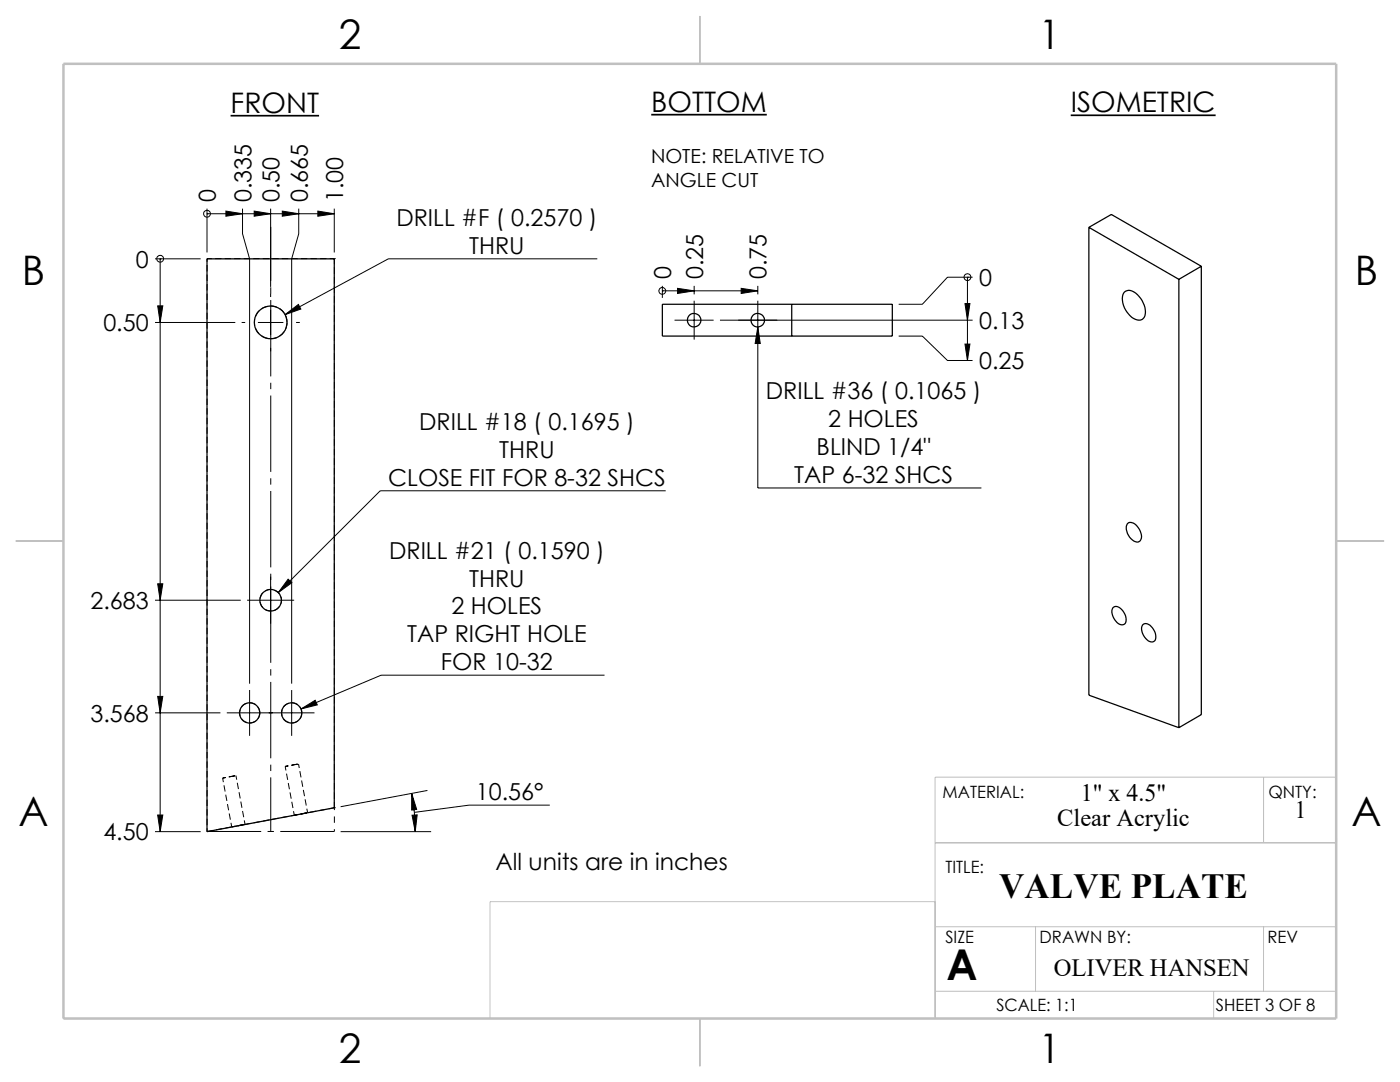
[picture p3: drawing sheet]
<svg xmlns="http://www.w3.org/2000/svg" width="279mm" height="216mm" viewBox="0 0 279 216" stroke-linecap="round" stroke-linejoin="round" font-family="sans-serif">
<g fill="none" stroke="#000" stroke-width=".25">
<path d="M41.3 51.6h25.4v109.6l-25.4 4.7zM217.3 45.4l18 10.3M217.3 45.4v93.3l18 6.5M217.3 45.4l4.5-2.6 17.9 10.3M224.4 58.3a1.86 1.86 0 0 1 2.6 .5 4.3 4.3 0 0 1 1.4 4.5 1.6 1.6 0 0 1-2.5 .1 4.4 4.4 0 0 1-1.7-4.9zM235.3 55.7v89.5M239.7 53.1l-4.4 2.6M239.7 53.1v89.5l-4.4 2.6M132.2 60.7h45.9v6.4h-45.9zM158 60.7v6.4M225 104.5a1.48 1.48 0 0 1 2.1 .7 2.12 2.12 0 0 1 .3 2.9 2.04 2.04 0 0 1-2.4-1.7l-.2-1.1zM222.1 121.3a1.28 1.28 0 0 1 2 .6 2.31 2.31 0 0 1 .4 2.6 1.43 1.43 0 0 1-2-.9l-.6-1.4z"/>
<path d="M228 124.7a1.28 1.28 0 0 1 2 .6 2.31 2.31 0 0 1 .4 2.6 1.45 1.45 0 0 1-2-.8l-.6-1.5z"/>
<circle cx="54" cy="64.3" r="3.3"/>
<circle cx="138.5" cy="63.9" r="1.36"/>
<circle cx="151.2" cy="63.9" r="1.36"/>
<circle cx="54" cy="119.8" r="2.15"/>
<circle cx="49.8" cy="142.3" r="2.03"/>
<circle cx="58.2" cy="142.3" r="2.02"/>
</g>
<path d="M41.3 51.6h.1M66.7 51.6h.1M41.3 165.9h.1M66.7 161.2h.1" fill="none" stroke="#000" stroke-width=".2" stroke-dasharray="1.3 .6"/>
<path d="M47 154.8l-2.6 .5 2.6-.5M59.5 152.4l-2.6 .5 2.6-.5M48.9 164.5l-2.6 .5 2.6-.5M61.4 162.2l-2.7 .5 2.7-.5" fill="none" stroke="#000" stroke-width=".2" stroke-dasharray="1.3 .6" stroke-dashoffset="-.2" stroke-linecap="butt"/>
<path d="M51.9 142.2a2.02 2.02 0 0 0-2.9-1.8 2.02 2.02 0 0 0-.4 3.4 2.02 2.02 0 0 0 3.2-1.2l.1-.4M60.2 142.2a2.02 2.02 0 0 0-2.9-1.8 2.02 2.02 0 0 0-.3 3.4 2.02 2.02 0 0 0 3.2-1.2v-.4" fill="none" stroke="#000" stroke-width=".2" stroke-dasharray="1.3 .6" stroke-linecap="butt"/>
<path d="M41.3 51.6v114.3M56.2 119.8a2.15 2.15 0 0 0-3.1-2 2.15 2.15 0 0 0-.4 3.7 2.15 2.15 0 0 0 3.4-1.3l.1-.4" fill="none" stroke="#000" stroke-width=".2" stroke-dasharray="1.3 .6" stroke-dashoffset=".6" stroke-linecap="butt"/>
<path d="M66.7 161.2l-25.4 4.7M66.7 161.2v-109.6" fill="none" stroke="#000" stroke-width=".2" stroke-dasharray="1.3 .6" stroke-dashoffset=".1" stroke-linecap="butt"/>
<path d="M57.3 64.3a3.3 3.3 0 0 0-4.7-2.9 3.3 3.3 0 0 0-.5 5.6 3.3 3.3 0 0 0 5.2-2.2v-.5" fill="none" stroke="#000" stroke-width=".2" stroke-dasharray="1.3 .6" stroke-dashoffset="-.1" stroke-linecap="butt"/>
<path d="M66.7 51.6h-25.4" fill="none" stroke="#000" stroke-width=".2" stroke-dasharray="1.3 .6" stroke-dashoffset=".3" stroke-linecap="butt"/>
<path d="M44.4 155.3l1.8 9.7M56.9 152.9l1.8 9.8M48.9 164.5l-1.8-9.7M61.4 162.2l-1.8-9.8" fill="none" stroke="#000" stroke-width=".2" stroke-dasharray="1.3 .6" stroke-dashoffset=".4" stroke-linecap="butt"/>
<path d="M46 23.1h17.7M130 22.9h23M213.7 23h28.9" fill="none" stroke="#000" stroke-width=".34"/>
<g fill="none" stroke="#000" stroke-width=".2">
<path d="M30.9 51.6h9.1M32 51.6h.1M32 51.6v114.3M41.3 42.7h.1M41.3 41.6v8.8M41.3 42.7h25.4M45.1 42.1l3.3 .6-3.3 .4zM48.4 41.6v5l1.4 5v84.8M50.7 42.1l3.3 .6-3.3 .4zM54 41.6v15.7M54 58.5v.8M56.3 42.1l3.3 .6-3.3 .4z"/>
<path d="M59.6 41.6v5l-1.4 5v84.8M63.4 42.1l3.3 .6-3.3 .4zM66.7 41.6v8.8M119.2 51.6h-41.7l-20.6 11.2M132.2 58h.1M132.2 57v2.4M132.2 58h19M135.2 57.5l3.3 .5-3.3 .6zM138.5 57v1.7M147.9 57.5l3.3 .5-3.3 .6zM151.2 57v1.7M193.1 55.3h.1"/>
<path d="M193.1 55.3v16.6M194.1 55.3h-5l-5 5.4h-4.7M30.9 64.3h16.1M31.5 61h1l-.5 3.3zM48.2 64.3h.7M51.5 64.3h5.1M54 61.8v5.1M54 69.4v.7M56.9 62.8l2.6-2.1 .5 1zM59.1 64.3h.7M134.6 63.9h7.8M138.5 60v7.8"/>
<path d="M143.7 63.9h50.4M151.2 65.2l.5 3.3h-1zM151.2 60v37.4h44.7M179.4 67.1h4.7l5 4.8h5M192.6 60.6h1l-.5 3.3zM192.6 68.7h1l-.5 3.2zM132.9 97.9h-57l-20.4 20.4M30.9 119.8h17.1M31.5 116.5h1l-.5 3.3zM49.3 119.8h9.4M54 115.1v9.4M57.5 115.6l.7 .7-2.7 2z"/>
<path d="M31.5 139h1l-.5 3.2zM49.8 137.7v9.1M58.2 137.7v9.1M120.6 134.7h-44.5l-16 6.8M30.9 142.2h13.1M45.3 142.2h17.5M60.1 141.5l2.8-1.8 .4 1zM82.2 158.3l.9 3.2-.9 .1zM82.2 158.3a41 41 0 0 1 .7 7.6M85.3 157.7l-17.3 3.3M30.9 165.9h9.1M31.5 162.6h1l-.5 3.3z"/>
<path d="M68 165.9h18M82.2 162.7l1.1-.1-.4 3.3zM109.7 160.7h-16.1l-10.9 1.4"/>
<circle cx="32" cy="51.6" r=".67"/>
<circle cx="41.3" cy="42.7" r=".68"/>
<circle cx="132.2" cy="58" r=".68"/>
<circle cx="193.1" cy="55.3" r=".68"/>
</g>
<path d="M54 45.3v120.6M41.3 165.9h25.4" fill="none" stroke="#000" stroke-width=".2" stroke-dasharray="15.2 1.3 1.3 1.3" stroke-dashoffset="4.4" stroke-linecap="butt"/>
<path d="M66.7 161.2v4.7" fill="none" stroke="#000" stroke-width=".2" stroke-dasharray="15.2 1.3 1.3 1.3" stroke-dashoffset="14.8" stroke-linecap="butt"/>
<path d="M252.2 155.1v13.1M266.6 153.3l.1 14.9h-80.1M266.6 168.2v-13.1h-80v48.1h-88.8v-23.3h88.8M186.6 197.8h80.1M186.6 184.9h80.1M206.7 184.9v12.9M242.2 197.8v5.4M252.2 184.9v12.9" fill="none" stroke="#c0c0c0" stroke-width=".2"/>
<path d="M139.7 3.2v9.5M3.1 107.9h9.6M266.7 107.9h9.5M139.7 203.2v9.6" fill="none" stroke="#c0c0c0" stroke-width=".25"/>
<path d="M12.7 12.7h254v190.5h-254z" fill="none" stroke="#c0c0c0" stroke-width=".5"/>
<g fill="#000">
<path d="M45.1 42.1l3.3 .6-3.3 .4zM50.7 42.1l3.3 .6-3.3 .4zM56.3 42.1l3.3 .6-3.3 .4zM63.4 42.1l3.3 .6-3.3 .4z"/>
<path d="M135.2 57.5l3.3 .5-3.3 .6zM147.9 57.5l3.3 .5-3.3 .6z"/>
<path d="M56.9 62.8l3.1-1.1-.5-1zM57.5 115.6l-2 2.7 2.7-2zM60.1 141.5l3.2-.8-.4-1zM151.2 65.2l-.5 3.3h1z"/>
<path d="M192.6 60.6h1l-.5 3.3zM192.6 68.7h1l-.5 3.2z"/>
<path d="M82.2 162.7l1.1-.1-.4 3.3zM82.2 158.3l.9 3.2-.9 .1zM31.5 61h1l-.5 3.3zM31.5 116.5h1l-.5 3.3zM31.5 139h1l-.5 3.2zM31.5 162.6h1l-.5 3.3z"/>
</g>
<text font-size="8.5" x="188.9" y="195.5">A</text>
<g font-size="8.1">
<text x="67.6" y="9.7">2</text>
<text x="207.3" y="9.7">1</text>
<text x="4.4" y="57">B</text>
<text x="270.4" y="57">B</text>
<text x="3.7" y="164.9">A</text>
<text x="269.7" y="164.9">A</text>
<text x="67.6" y="212.2">2</text>
<text x="207.3" y="212.2">1</text>
</g>
<text font-size="7.1" x="199.4" y="179.3">VALVE PLATE</text>
<g font-size="5.6">
<text x="46" y="22.5">FRONT</text>
<text x="130" y="22.3">BOTTOM</text>
<text x="213.7" y="22.4">ISOMETRIC</text>
</g>
<g font-size="4.9">
<text x="215.7" y="159.8">1&quot; x 4.5&quot;</text>
<text x="211" y="164.8">Clear Acrylic</text>
<text x="258.4" y="163.3">1</text>
<text x="210.3" y="194.8">OLIVER HANSEN</text>
</g>
<g font-size="4.7">
<text x="43.1" y="40.3" transform="rotate(-90 43.1 40.3)">0</text>
<text x="50.2" y="40.3" transform="rotate(-90 50.2 40.3)">0.335</text>
<text x="55.8" y="40.3" transform="rotate(-90 55.8 40.3)">0.50</text>
<text x="61.4" y="40.3" transform="rotate(-90 61.4 40.3)">0.665</text>
<text x="68.5" y="40.3" transform="rotate(-90 68.5 40.3)">1.00</text>
<text x="79.1" y="45">DRILL #F ( 0.2570 )</text>
<text x="27.1" y="53.4">0</text>
<text x="93.6" y="50.6">THRU</text>
<text x="134" y="55.7" transform="rotate(-90 134 55.7)">0</text>
<text x="140.3" y="55.7" transform="rotate(-90 140.3 55.7)">0.25</text>
<text x="153" y="55.7" transform="rotate(-90 153 55.7)">0.75</text>
<text x="195.4" y="57">0</text>
<text x="195.4" y="65.6">0.13</text>
<text x="20.6" y="66.1">0.50</text>
<text x="195.4" y="73.7">0.25</text>
<text x="152.8" y="79.7">DRILL #36 ( 0.1065 )</text>
<text x="83.6" y="85.8">DRILL #18 ( 0.1695 )</text>
<text x="165.3" y="85.2">2 HOLES</text>
<text x="99.6" y="91.3">THRU</text>
<text x="163" y="90.8">BLIND 1/4&quot;</text>
<text x="77.5" y="96.9">CLOSE FIT FOR 8-32 SHCS</text>
<text x="158.5" y="96.3">TAP 6-32 SHCS</text>
<text x="77.7" y="111.5">DRILL #21 ( 0.1590 )</text>
<text x="93.6" y="117">THRU</text>
<text x="18" y="121.5">2.683</text>
<text x="90.1" y="122.6">2 HOLES</text>
<text x="81.3" y="128.2">TAP RIGHT HOLE</text>
<text x="88" y="133.7">FOR 10-32</text>
<text x="18" y="144">3.568</text>
<text x="94.9" y="159.6">10.56°</text>
<text x="20.6" y="167.7">4.50</text>
<text x="98.9" y="173.7">All units are in inches</text>
</g>
<g font-size="3.9">
<text x="129.9" y="32.5">NOTE: RELATIVE TO</text>
<text x="129.9" y="37.4">ANGLE CUT</text>
</g>
<g font-size="3.4">
<text x="188.1" y="159.2">MATERIAL:</text>
<text x="253.1" y="159.2">QNTY:</text>
<text x="188.7" y="174.2">TITLE:</text>
<text x="188.7" y="188.1">SIZE</text>
<text x="207.5" y="188.1">DRAWN BY:</text>
<text x="253" y="188.1">REV</text>
<text x="198.8" y="201.7">SCALE: 1:1</text>
<text x="242.7" y="201.7">SHEET 3 OF 8</text>
</g>
</svg>
